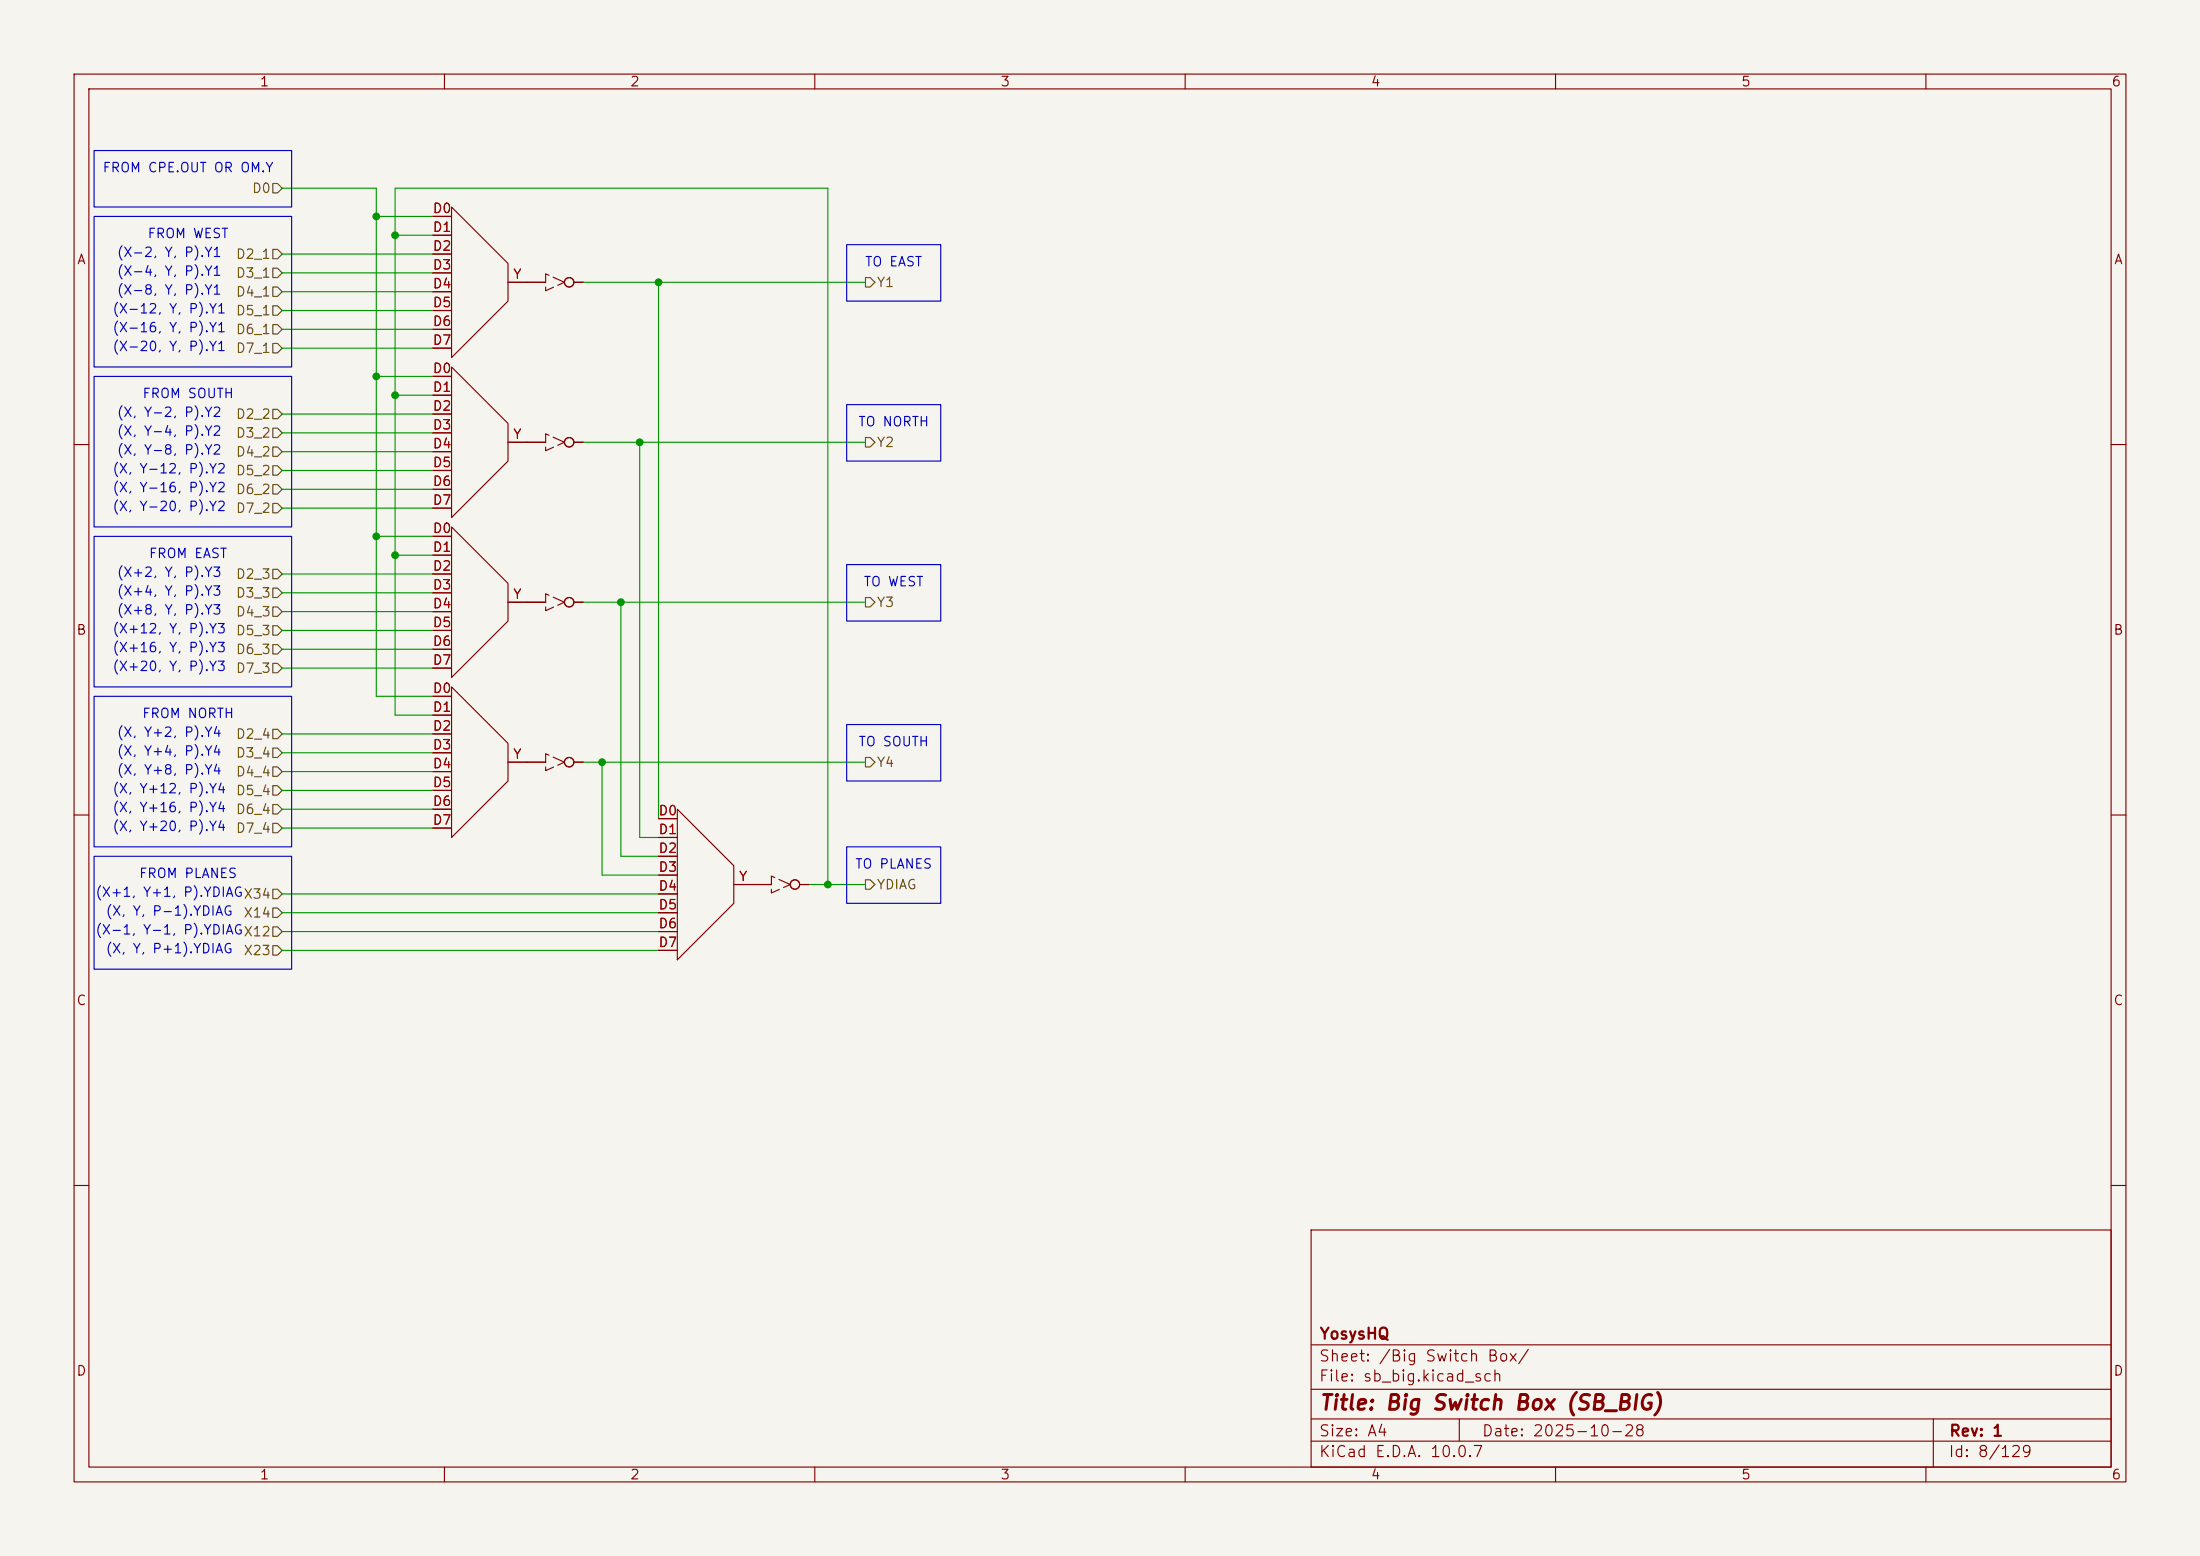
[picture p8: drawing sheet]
<svg xmlns="http://www.w3.org/2000/svg" width="297mm" height="210mm" viewBox="0 0 297 210" stroke-linecap="round" stroke-linejoin="round" font-family="sans-serif">
<path d="M0 0h297v210h-297z" fill="#f5f4ef" stroke="#f5f4ef" stroke-width=".14"/>
<g fill="none" stroke="#840000" stroke-width=".15">
<path d="M10 10h277v190h-277zM12 12h273v186h-273zM60 10v2M110 10v2M160 10v2M210 10v2M260 10v2M58.4 29.2h2.6M58.4 31.8h2.6M58.4 34.3h2.6M58.4 36.8h2.6M58.4 39.4h2.6"/>
<path d="M61 27.9l7.6 7.7v5l-7.6 7.7zM68.6 38.1h5.1M77.5 38.1h1.2M58.4 41.9h2.6M58.4 44.5h2.6M58.4 47h2.6M58.4 50.8h2.6M58.4 53.3h2.6M58.4 55.9h2.6M58.4 58.4h2.6M61 49.5l7.6 7.7v5l-7.6 7.7zM68.6 59.7h5.1"/>
<path d="M77.5 59.7h1.2M10 60h2M58.4 61h2.6M58.4 63.5h2.6M58.4 66h2.6M58.4 68.6h2.6M58.4 72.4h2.6M58.4 74.9h2.6M58.4 77.5h2.6M61 71.1l7.6 7.6v5.1l-7.6 7.6zM285 60h2M58.4 94h2.6"/>
<path d="M58.4 96.5h2.6M58.4 99.1h2.6M58.4 80h2.6M58.4 82.6h2.6M58.4 85.1h2.6M58.4 87.6h2.6M58.4 90.2h2.6M61 92.7l7.6 7.6v5.1l-7.6 7.6zM68.6 81.3h5.1M77.5 81.3h1.2M10 110h2M58.4 101.6h2.6"/>
<path d="M58.4 104.1h2.6M58.4 106.7h2.6M58.4 109.2h2.6M58.4 111.8h2.6M68.6 102.9h5.1M77.5 102.9h1.2M88.9 110.5h2.5M88.9 113h2.5M88.9 115.6h2.5M88.9 118.1h2.5M91.4 109.2l7.7 7.6v5.1l-7.7 7.6zM99.1 119.4h5"/>
<path d="M107.9 119.4h1.3M285 110h2M88.9 120.7h2.5M88.9 123.2h2.5M88.9 125.7h2.5M88.9 128.3h2.5M10 160h2M177 166h108v32h-108zM285 160h2M60 198v2M110 198v2M160 198v2"/>
<path d="M177 194.5h108M177 191.5h108M177 187.5h108M177 181.5h108M197 191.5v3M210 198v2M260 198v2M261 191.5v6.5"/>
<circle cx="76.8" cy="38.1" r=".63"/>
<circle cx="76.8" cy="59.7" r=".63"/>
<circle cx="76.8" cy="81.3" r=".63"/>
<circle cx="76.8" cy="102.9" r=".63"/>
<circle cx="107.3" cy="119.4" r=".63"/>
</g>
<path d="M76.2 38.1l-2.5-1.1v2.2l2.5-1.1M76.2 59.7l-2.5-1.2v2.3l2.5-1.1M76.2 81.3l-2.5-1.2v2.3l2.5-1.1M76.2 102.9l-2.5-1.2v2.3l2.5-1.1M106.7 119.4l-2.6-1.2v2.3l2.6-1.1" fill="none" stroke="#840000" stroke-width=".15" stroke-dasharray="1.7 .6"/>
<g fill="none" stroke="#725600" stroke-width=".15">
<path d="M36.8 38.7h.7l.6 .7-.6 .6h-.7zM36.8 24.8h.7l.6 .6-.6 .6h-.7zM36.8 36.2h.7l.6 .6-.6 .7h-.7zM36.8 33.7h.7l.6 .6-.6 .6h-.7zM116.8 37.5h.7l.6 .6-.6 .6h-.7zM36.8 57.8h.7l.6 .6-.6 .7h-.7zM36.8 55.2h.7l.6 .7-.6 .6h-.7zM36.8 46.4h.7l.6 .6-.6 .6h-.7zM36.8 41.3h.7l.6 .6-.6 .6h-.7zM36.8 43.8h.7l.6 .7-.6 .6h-.7zM116.8 59.1h.7l.6 .6-.6 .6h-.7zM36.8 76.8h.7l.6 .7-.6 .6h-.7z"/>
<path d="M36.8 65.4h.7l.6 .6-.6 .7h-.7zM36.8 60.3h.7l.6 .7-.6 .6h-.7zM36.8 62.9h.7l.6 .6-.6 .6h-.7zM36.8 79.4h.7l.6 .6-.6 .6h-.7zM36.8 67.9h.7l.6 .7-.6 .6h-.7zM36.8 84.5h.7l.6 .6-.6 .6h-.7zM36.8 89.5h.7l.6 .7-.6 .6h-.7zM36.8 87h.7l.6 .6-.6 .7h-.7zM36.8 81.9h.7l.6 .7-.6 .6h-.7zM36.8 98.4h.7l.6 .7-.6 .6h-.7zM116.8 80.6h.7l.6 .7-.6 .6h-.7zM36.8 101h.7l.6 .6-.6 .6h-.7z"/>
<path d="M36.8 111.1h.7l.6 .7-.6 .6h-.7zM36.8 108.6h.7l.6 .6-.6 .7h-.7zM36.8 106h.7l.6 .7-.6 .6h-.7zM36.8 103.5h.7l.6 .6-.6 .7h-.7zM116.8 118.7h.7l.6 .7-.6 .6h-.7zM116.8 102.2h.7l.6 .7-.6 .6h-.7zM36.8 122.6h.7l.6 .6-.6 .6h-.7zM36.8 120h.7l.6 .7-.6 .6h-.7zM36.8 127.6h.7l.6 .7-.6 .6h-.7zM36.8 125.1h.7l.6 .6-.6 .7h-.7z"/>
</g>
<g fill="none" stroke="#009600" stroke-width=".15">
<path d="M38.1 25.4h12.7v68.6h7.6M38.1 34.3h20.3M38.1 36.8h20.3M38.1 39.4h20.3M50.8 29.2h7.6M53.3 31.8h5.1M78.7 38.1h38.1M88.9 38.1v72.4M38.1 58.4h20.3M38.1 55.9h20.3M38.1 41.9h20.3M38.1 44.5h20.3"/>
<path d="M38.1 47h20.3M50.8 50.8h7.6M53.3 53.3h5.1M78.7 59.7h38.1M86.4 59.7v53.3h2.5M38.1 68.6h20.3M38.1 63.5h20.3M38.1 61h20.3M38.1 66h20.3M38.1 77.5h20.3M50.8 72.4h7.6M53.3 74.9h5.1"/>
<path d="M38.1 85.1h20.3M38.1 82.6h20.3M38.1 87.6h20.3M38.1 90.2h20.3M38.1 80h20.3M38.1 99.1h20.3M58.4 96.5h-5.1v-71.1h58.5v94M78.7 81.3h38.1M83.8 81.3v34.3h5.1M38.1 104.1h20.3M38.1 109.2h20.3M38.1 101.6h20.3"/>
<path d="M38.1 111.8h20.3M38.1 106.7h20.3M78.7 102.9h38.1M81.3 102.9v15.2h7.6M109.2 119.4h7.6M38.1 120.7h50.8M38.1 123.2h50.8M38.1 125.7h50.8M38.1 128.3h50.8"/>
</g>
<path d="M12.7 29.2h26.7v20.3h-26.7zM12.7 20.3h26.7v7.6h-26.7zM114.3 33h12.7v7.6h-12.7zM12.7 50.8h26.7v20.3h-26.7zM114.3 54.6h12.7v7.6h-12.7zM12.7 72.4h26.7v20.3h-26.7zM114.3 76.2h12.7v7.6h-12.7zM12.7 94h26.7v20.3h-26.7zM114.3 97.8h12.7v7.6h-12.7zM12.7 115.6h26.7v15.2h-26.7zM114.3 114.3h12.7v7.6h-12.7z" fill="none" stroke="#0000c2" stroke-width=".15"/>
<g fill="#009600" stroke="#009600" stroke-width=".14">
<circle cx="50.8" cy="29.2" r=".46"/>
<circle cx="50.8" cy="50.8" r=".46"/>
<circle cx="53.3" cy="74.9" r=".46"/>
<circle cx="83.8" cy="81.3" r=".46"/>
<circle cx="81.3" cy="102.9" r=".46"/>
<circle cx="86.4" cy="59.7" r=".46"/>
<circle cx="88.9" cy="38.1" r=".46"/>
<circle cx="53.3" cy="31.8" r=".46"/>
<circle cx="53.3" cy="53.3" r=".46"/>
<circle cx="111.8" cy="119.4" r=".46"/>
<circle cx="50.8" cy="72.4" r=".46"/>
</g>
<text font-size="2" fill="#840000" x="178" y="190.8">Title: Big Switch Box (SB_BIG)</text>
<g font-size="1.5" fill="#840000">
<text x="178" y="184.1">Sheet: /Big Switch Box/</text>
<text x="178" y="181.1">YosysHQ</text>
<text x="178" y="186.8">File: sb_big.kicad_sch</text>
<text x="178" y="197">KiCad E.D.A. 10.0.7</text>
<text x="178" y="194.2">Size: A4</text>
<text x="200" y="194.2">Date: 2025-10-28</text>
<text x="263" y="197">Id: 8/129</text>
<text x="263" y="194.2">Rev: 1</text>
</g>
<g font-size="1.3" fill="#840000">
<text x="35" y="12">1</text>
<text x="85" y="12">2</text>
<text x="135" y="12">3</text>
<text x="185" y="12">4</text>
<text x="235" y="12">5</text>
<text x="285" y="12">6</text>
<text x="10.3" y="36">A</text>
<text x="285.3" y="36">A</text>
<text x="10.2" y="86">B</text>
<text x="285.2" y="86">B</text>
<text x="10.2" y="136">C</text>
<text x="285.2" y="136">C</text>
<text x="10.2" y="186">D</text>
<text x="285.2" y="186">D</text>
<text x="35" y="200">1</text>
<text x="85" y="200">2</text>
<text x="135" y="200">3</text>
<text x="185" y="200">4</text>
<text x="235" y="200">5</text>
<text x="285" y="200">6</text>
</g>
<g font-size="1.3" fill="#0000c2">
<text x="13.8" y="23.6">FROM CPE.OUT OR OM.Y</text>
<text x="15.7" y="35">(X-2, Y, P).Y1</text>
<text x="19.8" y="32.5">FROM WEST</text>
<text x="15.7" y="40.1">(X-8, Y, P).Y1</text>
<text x="15.7" y="37.5">(X-4, Y, P).Y1</text>
<text x="116.7" y="36.3">TO EAST</text>
<text x="15.1" y="42.6">(X-12, Y, P).Y1</text>
<text x="15.1" y="45.2">(X-16, Y, P).Y1</text>
<text x="15.1" y="47.7">(X-20, Y, P).Y1</text>
<text x="15.7" y="59.1">(X, Y-4, P).Y2</text>
<text x="15.7" y="56.6">(X, Y-2, P).Y2</text>
<text x="19.1" y="54.1">FROM SOUTH</text>
<text x="115.8" y="57.9">TO NORTH</text>
<text x="15.1" y="64.2">(X, Y-12, P).Y2</text>
<text x="15.7" y="61.7">(X, Y-8, P).Y2</text>
<text x="15.1" y="69.3">(X, Y-20, P).Y2</text>
<text x="15.1" y="66.8">(X, Y-16, P).Y2</text>
<text x="20" y="75.6">FROM EAST</text>
<text x="15.7" y="83.3">(X+8, Y, P).Y3</text>
<text x="15.7" y="78.2">(X+2, Y, P).Y3</text>
<text x="15.7" y="80.7">(X+4, Y, P).Y3</text>
<text x="116.5" y="79.5">TO WEST</text>
<text x="15.1" y="85.8">(X+12, Y, P).Y3</text>
<text x="15.1" y="88.3">(X+16, Y, P).Y3</text>
<text x="15.1" y="90.9">(X+20, Y, P).Y3</text>
<text x="15.7" y="99.8">(X, Y+2, P).Y4</text>
<text x="19.1" y="97.2">FROM NORTH</text>
<text x="115.8" y="101">TO SOUTH</text>
<text x="15.1" y="107.4">(X, Y+12, P).Y4</text>
<text x="15.7" y="104.9">(X, Y+8, P).Y4</text>
<text x="15.7" y="102.3">(X, Y+4, P).Y4</text>
<text x="15.1" y="112.5">(X, Y+20, P).Y4</text>
<text x="15.1" y="109.9">(X, Y+16, P).Y4</text>
<text x="18.7" y="118.8">FROM PLANES</text>
<text x="115.4" y="117.6">TO PLANES</text>
<text x="12.8" y="121.4">(X+1, Y+1, P).YDIAGX34</text>
<text x="14.2" y="123.9">(X, Y, P-1).YDIAG</text>
<text x="12.8" y="126.4">(X-1, Y-1, P).YDIAGX12</text>
<text x="14.2" y="129">(X, Y, P+1).YDIAG</text>
</g>
<g font-size="1.3" fill="#725600">
<text x="33.9" y="26.4">D0</text>
<text x="31.8" y="35.3">D2_1</text>
<text x="31.8" y="40.3">D4_1</text>
<text x="31.8" y="37.8">D3_1</text>
<text x="118.3" y="39.1">Y1</text>
<text x="31.8" y="48">D7_1</text>
<text x="31.8" y="42.9">D5_1</text>
<text x="31.8" y="45.4">D6_1</text>
<text x="31.8" y="59.4">D3_2</text>
<text x="31.8" y="56.8">D2_2</text>
<text x="31.8" y="61.9">D4_2</text>
<text x="31.8" y="64.5">D5_2</text>
<text x="118.3" y="60.7">Y2</text>
<text x="31.8" y="67">D6_2</text>
<text x="31.8" y="69.5">D7_2</text>
<text x="31.8" y="78.4">D2_3</text>
<text x="31.8" y="81">D3_3</text>
<text x="31.8" y="83.5">D4_3</text>
<text x="118.3" y="82.2">Y3</text>
<text x="31.8" y="86.1">D5_3</text>
<text x="31.8" y="88.6">D6_3</text>
<text x="31.8" y="91.1">D7_3</text>
<text x="31.8" y="100">D2_4</text>
<text x="31.8" y="102.6">D3_4</text>
<text x="31.8" y="107.6">D5_4</text>
<text x="31.8" y="105.1">D4_4</text>
<text x="118.3" y="103.8">Y4</text>
<text x="31.8" y="112.7">D7_4</text>
<text x="31.8" y="110.2">D6_4</text>
<text x="32.8" y="124.2">X14</text>
<text x="118.3" y="120.3">YDIAG</text>
<text x="32.8" y="129.2">X23</text>
</g>
<g font-size="1.3" fill="#a90000">
<text x="58.3" y="29.1">D0</text>
<text x="58.3" y="31.6">D1</text>
<text x="58.3" y="34.2">D2</text>
<text x="58.3" y="36.7">D3</text>
<text x="58.3" y="39.2">D4</text>
<text x="58.3" y="41.8">D5</text>
<text x="69.2" y="38">Y</text>
<text x="58.3" y="44.3">D6</text>
<text x="58.3" y="46.9">D7</text>
<text x="58.3" y="50.7">D0</text>
<text x="58.3" y="53.2">D1</text>
<text x="58.3" y="55.7">D2</text>
<text x="58.3" y="58.3">D3</text>
<text x="69.2" y="59.6">Y</text>
<text x="58.3" y="60.8">D4</text>
<text x="58.3" y="63.4">D5</text>
<text x="58.3" y="65.9">D6</text>
<text x="58.3" y="68.4">D7</text>
<text x="58.3" y="72.3">D0</text>
<text x="58.3" y="74.8">D1</text>
<text x="58.3" y="77.3">D2</text>
<text x="58.3" y="79.9">D3</text>
<text x="58.3" y="82.4">D4</text>
<text x="69.2" y="81.1">Y</text>
<text x="58.3" y="85">D5</text>
<text x="58.3" y="87.5">D6</text>
<text x="58.3" y="93.8">D0</text>
<text x="58.3" y="90">D7</text>
<text x="58.3" y="96.4">D1</text>
<text x="58.3" y="98.9">D2</text>
<text x="58.3" y="101.5">D3</text>
<text x="58.3" y="104">D4</text>
<text x="58.3" y="106.5">D5</text>
<text x="69.2" y="102.7">Y</text>
<text x="58.3" y="109.1">D6</text>
<text x="58.3" y="111.6">D7</text>
<text x="88.8" y="110.4">D0</text>
<text x="88.8" y="112.9">D1</text>
<text x="88.8" y="115.4">D2</text>
<text x="88.8" y="118">D3</text>
<text x="99.7" y="119.2">Y</text>
<text x="88.8" y="120.5">D4</text>
<text x="88.8" y="123.1">D5</text>
<text x="88.8" y="125.6">D6</text>
<text x="88.8" y="128.1">D7</text>
</g>
</svg>
